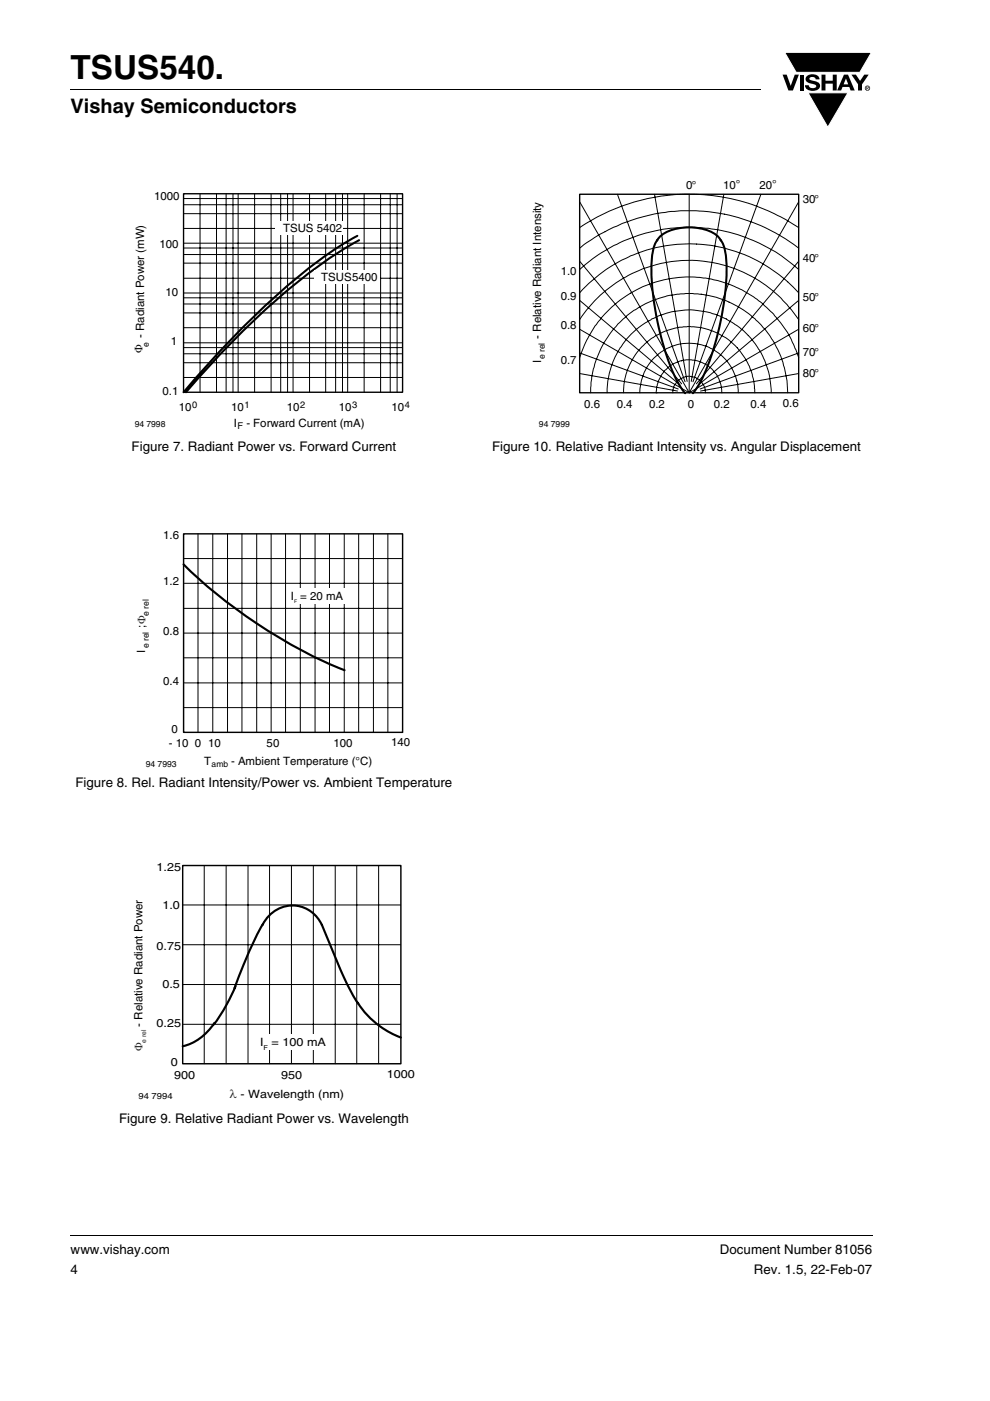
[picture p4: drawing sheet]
<svg xmlns="http://www.w3.org/2000/svg" width="210mm" height="297mm" viewBox="0 0 210 297" stroke-linecap="round" stroke-linejoin="round" font-family="sans-serif">
<path d="M14.9 261.9l.1 .2z" fill="#000"/>
<path d="M15 262h170.1" fill="none" stroke="#000" stroke-width=".21"/>
<path d="M166 11h19v16.1h-19z" fill="#fff"/>
<g fill="#000">
<path d="M14.9 18.9l.1 .2zM166 15.8h.9l.8 2.4 .9-2.4h.8l-1.2 3.4h-1zM166.4 11.1h18.4l-2.4 4.2h-13.5zM169.6 15.8h.8v3.4h-.8zM171.2 16.1a1.91 1.91 0 0 1 2.5 .3l.1 .4h-.8a.72 .72 0 0 0-.6-.5 .72 .72 0 0 0-.7 .4l.2 .3 .9 .2a1.01 1.01 0 0 1 1.1 1 1.01 1.01 0 0 1-1 1 1.59 1.59 0 0 1-2.2-1.1h.8a.88 .88 0 0 0 .8 .6 .88 .88 0 0 0 .8-.4 1.54 1.54 0 0 0-1.4-.7 .87 .87 0 0 1-.8-.6 .87 .87 0 0 1 .3-.9zM174.2 15.8h.9v1.3h1.5v-1.3h.9v3.4h-.9v-1.5h-1.5v1.5h-.9zM171.4 19.7h8.5l-4.3 7.3zM180.6 15.8h.9l.9 1.4 .9-1.4h.9l-1.4 2.1v1.3h-.8v-1.3z"/>
<path d="M179.4 16.7l-.5 1.2h1zM179 15.8h.9l1.4 3.4h-.9l-.3-.8h-1.4l-.3 .8h-.8z"/>
<path d="M183.9 18.5v.1h.2zM183.8 18.4h.4l-.1 .3 .1 .3-.2-.3-.2 .3zM183.6 18.7a.42 .42 0 0 0 .8 0 .42 .42 0 0 0-.8 0zM183.4 18.7a.56 .56 0 0 1 1.1 0 .56 .56 0 0 1-1.1 0z"/>
</g>
<path d="M166.4 11.1h18.4l-2.4 4.2h-13.5zM171.4 19.7h8.4l-4.2 7.3z" fill="none" stroke="#fff" stroke-width=".21"/>
<g fill="none" stroke="#000" stroke-width=".21">
<path d="M15 19h146.3M38.9 48.4h46.5M38.9 45.3h46.5M38.9 43.4h46.5M38.9 42.1h46.5M38.9 59h46.5M38.9 55.8h46.5M38.9 54h46.5M38.9 52.6h46.5M38.9 51.6h46.5M42.4 41.1v42.1M45.9 41.1v42.1"/>
<path d="M48 41.1v42.1M49.4 41.1v42.1M50.5 41.1v42.1M54 41.1v42.1M57.5 41.1v42.1M59.5 41.1v42.1M61 41.1v42.1M62.2 41.1v42.1M65.7 41.1v42.1M69.1 41.1v42.1M71.2 41.1v42.1M72.6 41.1v42.1"/>
<path d="M73.7 41.1v42.1M77.2 41.1v42.1M80.7 41.1v42.1M82.8 41.1v42.1M84.2 41.1v42.1M38.9 69.5h46.5M38.9 66.3h46.5M38.9 64.5h46.5M38.9 63.1h46.5M38.9 76.9h46.5M38.9 75h46.5M38.9 73.7h46.5"/>
<path d="M38.9 62.1h46.5M38.9 72.7h46.5M38.9 80h46.5"/>
</g>
<path d="M75.8 50a105.5 105.5 0 0 0-22.5 17.6 220.9 220.9 0 0 0-14.4 15.6M76.2 50.9a117.8 117.8 0 0 0-26.2 20.8l-5.2 5.5-5.4 6" fill="none" stroke="#000" stroke-width=".44"/>
<path d="M38.9 41.1h46.5v42.1h-46.5z" fill="none" stroke="#000" stroke-width=".29"/>
<g fill="#fff">
<path d="M66.6 57.2h13.8v3h-13.8z"/>
<path d="M58.3 46.8h14.3v2.9h-14.3z"/>
</g>
<path d="M38.9 113.2h46.5v42.1h-46.5z" fill="none" stroke="#000" stroke-width=".3"/>
<g fill="none" stroke="#000" stroke-width=".21">
<path d="M38.9 118.4h46.5M42 113.2v42.1M45.1 113.2v42.1M48.3 113.2v42.1M51.3 113.2v42.1M54.4 113.2v42.1M57.5 113.2v42.1M60.6 113.2v42.1M63.7 113.2v42.1M66.8 113.2v42.1M69.9 113.2v42.1M73 113.2v42.1"/>
<path d="M76.1 113.2v42.1M79.2 113.2v42.1M82.3 113.2v42.1M38.9 139.5h46.5M38.9 134.2h46.5M38.9 129h46.5M38.9 123.7h46.5M38.9 150h46.5M38.9 144.8h46.5"/>
</g>
<path d="M38.9 119.7a108.3 108.3 0 0 0 34.2 22.4" fill="none" stroke="#000" stroke-width=".46"/>
<path d="M60.9 124.8h14v3.2h-14z" fill="#fff"/>
<path d="M38.8 183.5h46.2v42h-46.2z" fill="none" stroke="#000" stroke-width=".3"/>
<g fill="none" stroke="#000" stroke-width=".21">
<path d="M38.7 191.9h46.3M43.3 183.5v42M48 183.5v42M52.6 183.5v42M57.2 183.5v42M61.8 183.5v42M66.5 183.5v42M71.1 183.5v42M75.7 183.5v42M80.3 183.5v42M38.7 217.2h46.3M38.7 208.7h46.3"/>
<path d="M38.7 200.3h46.3"/>
</g>
<path d="M68.3 196.1a6.9 6.9 0 0 0-6.3-4.1 6.9 6.9 0 0 0-6.3 4 90.4 90.4 0 0 0-5.9 13.5M68.3 196.1l4.4 10.6 1.8 3.7 1.4 2.3M45.5 216.9a11.4 11.4 0 0 1-6.8 4.9M49.9 209.2l-2.2 4.4-2.3 3.6M75.9 212.6a18.5 18.5 0 0 0 9.1 7.4" fill="none" stroke="#000" stroke-width=".46"/>
<path d="M54.3 219.4h15.1v3.2h-15.1z" fill="#fff"/>
<path d="M145.3 83.4a31.8 31.8 0 0 1-5.1-12 52.7 52.7 0 0 1-1.9-17.3 5.7 5.7 0 0 1 4.8-5.5 11 11 0 0 1 9 1.3l.4 .5a7.5 7.5 0 0 1 1.6 4.9 58 58 0 0 1-5.7 25.9l-1.4 2.2" fill="none" stroke="#000" stroke-width=".44"/>
<path d="M122.9 41.2h46.5v42.1h-46.5z" fill="none" stroke="#000" stroke-width=".29"/>
<g fill="none" stroke="#000" stroke-width=".21">
<path d="M122.9 48.2a41.7 41.7 0 0 1 46.5 0M122.9 52.6a38.3 38.3 0 0 1 21.5-7.9h3.3a38.4 38.4 0 0 1 21.7 7.9M122.9 57.1l.6-.5a33.6 33.6 0 0 1 8.9-5.6l2.3-.9a34.6 34.6 0 0 1 34.7 7M122.9 42.8l23.3 40.5M122.9 55.4l21.7 26M131 41.2l14.3 39.7M138.8 41.2l6.9 39.7M146.2 41.2v42.1M153.5 41.2l-6.9 39.7M161.4 41.2l-14.4 39.7M169.4 42.8l-23.2 40.5M169.4 55.4l-21.7 26"/>
<path d="M122.9 62.1a31.2 31.2 0 0 1 46.5 0M122.9 67.8a27.7 27.7 0 0 1 46.5 0M122.9 75.8l1.6-3.7 1.7-3a24.4 24.4 0 0 1 31.1-7.7l2.6 1.6a25.3 25.3 0 0 1 9.5 12.8M122.9 69.8l23.3 13.5M122.9 74.8l20.9 7.7M122.9 79.2l20.8 3.7M122.9 63.7l21.4 18M169.4 69.8l-23.2 13.5M169.4 63.7l-21.3 18M169.4 74.8l-20.9 7.7M169.4 79.2l-20.8 3.7M125.3 83.3a19 19 0 0 1 1.3-7.3 21.5 21.5 0 0 1 6.4-9.1 21.4 21.4 0 0 1 15-4.6 21.3 21.3 0 0 1 14.2 7.4l1.1 1.5a21.7 21.7 0 0 1 3.1 7l.5 2.5 .2 2.6"/>
<path d="M128.8 83.3a17.4 17.4 0 0 1 10.1-16 17.4 17.4 0 0 1 18.7 2.7l1.1 1.1a18 18 0 0 1 4.9 12.2M132.3 83.3a13.9 13.9 0 0 1 13.9-14 13.9 13.9 0 0 1 13.9 14M135.7 83.3a10.4 10.4 0 0 1 10.4-10.5 10.4 10.4 0 0 1 10.5 10.5M139.2 83.3h.1M139.2 83.3a6.7 6.7 0 0 1 2-4.9l.6-.6a8 8 0 0 1 3.7-1.5 7.3 7.3 0 0 1 6.5 3.1 8.2 8.2 0 0 1 1.1 3.9M142.7 83.3a3.5 3.5 0 0 1 5.5-2.9l.7 .8a3.6 3.6 0 0 1 .8 2.1"/>
</g>
<text font-size="7" x="15" y="16.7">TSUS540.</text>
<text font-size="4.2" x="15" y="24">Vishay Semiconductors</text>
<g font-size="2.8">
<text x="27.9" y="95.7">Figure 7. Radiant Power vs. Forward Current</text>
<text x="104.4" y="95.7">Figure 10. Relative Radiant Intensity vs. Angular Displacement</text>
<text x="16" y="166.9">Figure 8. Rel. Radiant Intensity/Power vs. Ambient Temperature</text>
<text x="25.3" y="238.1">Figure 9. Relative Radiant Power vs. Wavelength</text>
<text x="15" y="265.9">www.vishay.com</text>
<text x="152.7" y="265.9">Document Number 81056</text>
<text x="15" y="270.1">4</text>
<text x="159.9" y="270.1">Rev. 1.5, 22-Feb-07</text>
</g>
<text font-size="2.6" fill="#231f20" x="48.7" y="232.9">λ - Wavelength (nm)</text>
<g font-size="2.4">
<text x="145.5" y="40">0°</text>
<text x="153.4" y="40">10°</text>
<text x="161.1" y="40">20°</text>
<text x="32.7" y="42.5">1000</text>
<text x="170.3" y="43">30°</text>
<text x="33.8" y="52.5">100</text>
<text x="60" y="49.2">TSUS 5402</text>
<text x="68.1" y="59.6">TSUS5400</text>
<text x="118.9" y="58.3">1.0</text>
<text x="170.3" y="55.5">40°</text>
<text x="35.1" y="62.9">10</text>
<text x="118.9" y="63.7">0.9</text>
<text x="170.3" y="63.9">50°</text>
<text x="114.8" y="71.8" transform="rotate(-90 114.8 71.8)">- Relative Radiant Intensity</text>
<text x="118.9" y="69.8">0.8</text>
<text x="170.3" y="70.4">60°</text>
<text x="30.2" y="74.8" transform="rotate(-90 30.2 74.8)">Φ - Radiant Power (mW)</text>
<text x="36.2" y="73.1">1</text>
<text x="114.8" y="76.9" transform="rotate(-90 114.8 76.9)">I</text>
<text x="118.9" y="77.2">0.7</text>
<text x="170.3" y="75.6">70°</text>
<text x="34.5" y="83.7">0.1</text>
<text x="170.3" y="79.9">80°</text>
<text x="37.9" y="87.2">10</text>
<text x="49.1" y="87.2">10</text>
<text x="60.8" y="87.2">10</text>
<text x="71.8" y="87.2">10</text>
<text x="83.1" y="87.2">10</text>
<text x="123.9" y="86.5">0.6</text>
<text x="130.8" y="86.5">0.4</text>
<text x="137.7" y="86.5">0.2</text>
<text x="145.9" y="86.5">0</text>
<text x="151.4" y="86.5">0.2</text>
<text x="159.2" y="86.5">0.4</text>
<text x="166.1" y="86.3">0.6</text>
<text x="49.6" y="90.4">I</text>
<text x="52.2" y="90.4">- Forward Current (mA)</text>
<text x="34.6" y="114.3">1.6</text>
<text x="34.6" y="124.1">1.2</text>
<text x="61.7" y="127.2">I</text>
<text x="63.7" y="127.2">= 20 mA</text>
<text x="30.8" y="133.2" transform="rotate(-90 30.8 133.2)">;Φ</text>
<text x="34.6" y="134.7">0.8</text>
<text x="30.8" y="138.4" transform="rotate(-90 30.8 138.4)">I</text>
<text x="34.6" y="145.2">0.4</text>
<text x="36.4" y="155.5">0</text>
<text x="35.8" y="158.5">- 10</text>
<text x="41.3" y="158.5">0 10</text>
<text x="56.6" y="158.5">50</text>
<text x="70.7" y="158.5">100</text>
<text x="83" y="158.3">140</text>
<text x="43.3" y="162.2">T</text>
<text x="49" y="162.2">- Ambient Temperature (°C)</text>
<text x="33.2" y="184.6">1.25</text>
<text x="34.5" y="192.7">1.0</text>
<text x="33.2" y="201.3">0.75</text>
<text x="34.5" y="209.5">0.5</text>
<text x="30.2" y="217.7" transform="rotate(-90 30.2 217.7)">- Relative Radiant Power</text>
<text x="33.2" y="217.8">0.25</text>
<text x="55.2" y="221.8">I</text>
<text x="57.6" y="221.8">= 100 mA</text>
<text x="36.2" y="226">0</text>
<text x="36.9" y="228.7">900</text>
<text x="59.6" y="228.7">950</text>
<text x="82" y="228.5">1000</text>
</g>
<text font-size="2.4" fill="#231f20" x="30.2" y="222.9" transform="rotate(-90 30.2 222.9)">Φ</text>
<g font-size="2">
<text x="40.7" y="86.5">0</text>
<text x="51.9" y="86.5">1</text>
<text x="63.7" y="86.5">2</text>
<text x="74.7" y="86.5">3</text>
<text x="85.9" y="86.5">4</text>
<text x="50.4" y="90.9">F</text>
</g>
<g font-size="1.8">
<text x="31.6" y="73.6" transform="rotate(-90 31.6 73.6)">e</text>
<text x="115.6" y="76.1" transform="rotate(-90 115.6 76.1)">e rel</text>
<text x="28.6" y="90.5">94 7998</text>
<text x="114.3" y="90.6">94 7999</text>
<text x="31.6" y="130.5" transform="rotate(-90 31.6 130.5)">e rel</text>
<text x="31.6" y="137.4" transform="rotate(-90 31.6 137.4)">e rel</text>
<text x="30.9" y="162.6">94 7993</text>
<text x="44.9" y="162.6">amb</text>
<text x="29.4" y="233.1">94 7994</text>
</g>
<text font-size="1.4" fill="#231f20" x="31" y="221.1" transform="rotate(-90 31 221.1)">e rel</text>
<text font-size="1.4" x="55.9" y="222.6">F</text>
<text font-size="1.1" x="62.4" y="127.8">F</text>
</svg>
